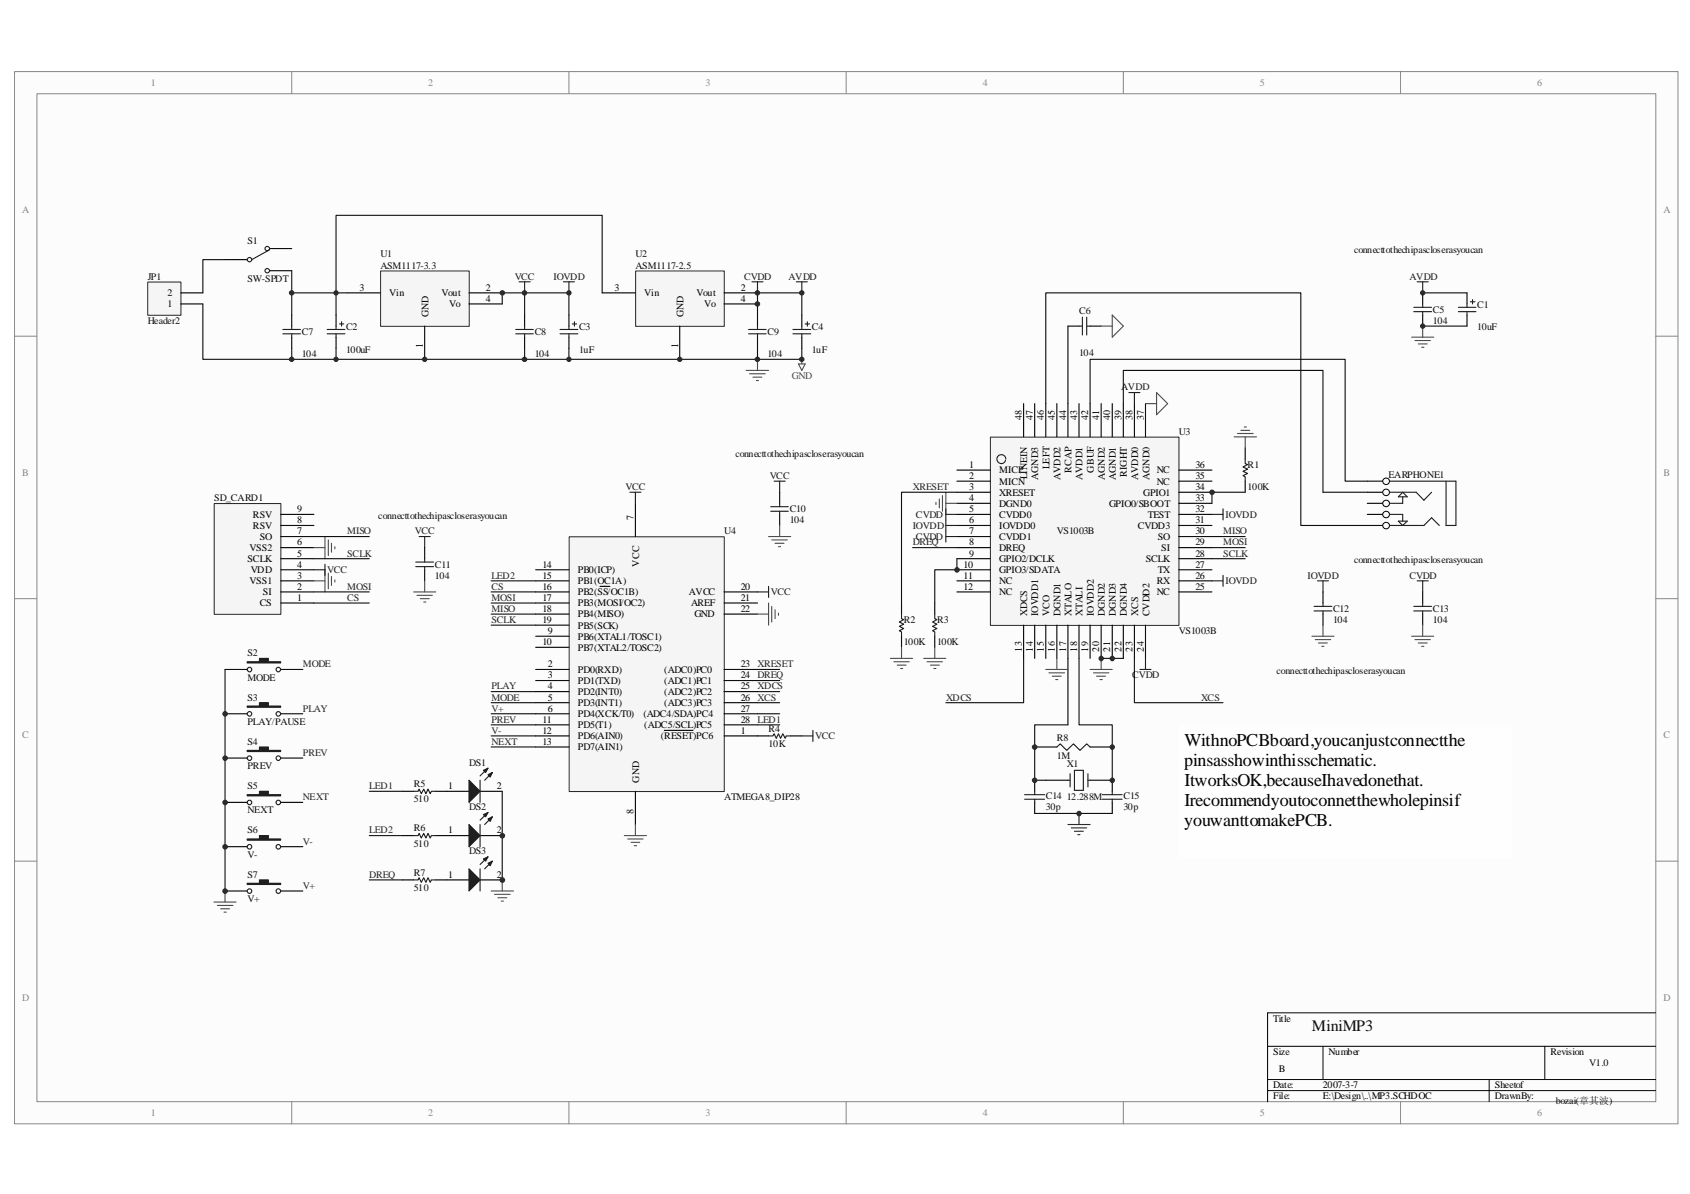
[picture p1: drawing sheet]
# Altium schematic sheet MP3.SCHDOC
size B

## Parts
C1  value 10uF  [RB7.6-15]  (hidden comment: Cap Pol1)
C2  value 100uF  [RB7.6-15]  (hidden comment: Cap Pol1)
C3  value 1uF  [RB7.6-15]  (hidden comment: Cap Pol1)
C4  value 1uF  [RB7.6-15]  (hidden comment: Cap Pol1)
C5  value 104  [RAD-0.3]  (hidden comment: Cap)
C6  value 104  [RAD-0.3]
C7  value 104  [RAD-0.3]  (hidden comment: Cap)
C8  value 104  [RAD-0.3]  (hidden comment: Cap)
C9  value 104  [RAD-0.3]  (hidden comment: Cap)
C10  value 104  [RAD-0.3]  (hidden comment: Cap)
C11  value 104  [RAD-0.3]  (hidden comment: Cap)
C12  value 104  [RAD-0.3]  (hidden comment: Cap)
C13  value 104  [RAD-0.3]  (hidden comment: Cap)
C14  30p  [0805]
C15  30p  [0805]
DS1  (no value)  [LED-1]
DS2  (no value)  [LED-1]
DS3  (no value)  [LED-1]
EARPHONE1  (no value)  [EARHOLE]
JP1  Header 2  [HDR1X2]
R1  value 100K  [AXIAL-0.3]  (hidden comment: Res1)
R2  value 100K  [AXIAL-0.3]  (hidden comment: Res1)
R3  value 100K  [AXIAL-0.3]  (hidden comment: Res1)
R4  value 10K  [AXIAL-0.3]  (hidden comment: Res1)
R5  value 510  [AXIAL-0.3]  (hidden comment: Res1)
R6  value 510  [AXIAL-0.3]  (hidden comment: Res1)
R7  value 510  [AXIAL-0.3]  (hidden comment: Res1)
R8  1M  [0805]
S1  SW-SPDT  [SPDT-3]
S2  MODE  [SPST-2]
S3  PLAY/PAUSE  [SPST-2]
S4  PREV  [SPST-2]
S5  NEXT  [SPST-2]
S6  V-  [SPST-2]
S7  V+  [SPST-2]
SD_CARD1  (no value)  [SD_CON]
U1  ASM1117-3.3  [SOT223]
U2  ASM1117-2.5  [SOT223]
U3  VS1003B  [LQFP48]
U4  ATMEGA8_DIP28  [DIP-28]
X1  12.288M  [CRYSTAL]

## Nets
AVDD: C1.1 C4.1 C5.2 C9.2 C13.2 U2.2(Vout) U2.4(Vo) U3.5(CVDD0) U3.7(CVDD1) U3.24(CVDD2) U3.38(AVDD0)  [also labelled CVDD]
GND: C1.2 C2.2 C3.2 C4.2 C5.1 C6.1 C7.1 C8.1 C9.1 C10.1 C11.1 C12.1 C13.1 C14.2 C15.2 DS1.2(K) DS2.2(K) DS3.2(K) JP1.1 R1.2 R2.1 R3.1 S2.1 S3.1 S4.1 S5.1 S6.1 S7.1 SD_CARD1.3(VSS1) SD_CARD1.6(VSS2) U1.1(GND) U2.1(GND) U3.4(DGND0) U3.16(DGND1) U3.20(DGND2) U3.21(DGND3) U3.22(DGND4) U3.37(AGND0) U4.8(GND) U4.22(GND)
IOVDD: C3.1 C8.2 C10.2 C11.2 C12.2 R4.1 SD_CARD1.4(VDD) U1.2(Vout) U1.4(Vo) U3.6(IOVDD0) U3.26(RX) U3.32(TEST) U4.7(VCC) U4.20(AVCC)  [also labelled VCC]
CS: SD_CARD1.1(CS) U4.16(PB2_(~{SS}/OC1B))
DREQ: R7.2 U3.8(DREQ) U4.24((ADC1)_PC1)
LED1: R5.2 U4.28((ADC5/SCL)_PC5)
LED2: R6.2 U4.15(PB1_(OC1A))
MISO: SD_CARD1.7(SO) U3.30(SO) U4.18(PB4_(MISO))
MODE: S2.2 U4.5(PD3_(INT1))
MOSI: SD_CARD1.2(SI) U3.29(SI) U4.17(PB3_(MOSI/OC2))
NEXT: S5.2 U4.13(PD7_(AIN1))
PLAY: S3.2 U4.4(PD2_(INT0))
PREV: S4.2 U4.11(PD5_(T1))
SCLK: SD_CARD1.5(SCLK) U3.28(SCLK) U4.19(PB5_(SCK))
V+: S7.2 U4.6(PD4_(XCK/T0))
V-: S6.2 U4.12(PD6_(AIN0))
XCS: U3.23(XCS) U4.26((ADC3)_PC3)
XDCS: U3.13(XDCS) U4.25((ADC2)_PC2)
XRESET: R2.2 U3.3(XRESET) U4.23((ADC0)_PC0)
NetC2_1: C2.1 C7.2 S1.3(NO) U1.3(Vin) U2.3(Vin)
NetC6_2: C6.2 U3.44(RCAP)
NetC14_1: C14.1 R8.1 U3.17(XTALO) X1.2
NetC15_1: C15.1 R8.2 U3.18(XTALI) X1.1
NetDS1_1: DS1.1(A) R5.1
NetDS2_1: DS2.1(A) R6.1
NetDS3_1: DS3.1(A) R7.1
NetEARPHONE1_1: EARPHONE1.1(A) U3.46(LEFT)
NetEARPHONE1_4: EARPHONE1.4(D) U3.39(RIGHT)
NetEARPHONE1_5: EARPHONE1.5(E) U3.42(GBUF)
NetJP1_2: JP1.2 S1.1(COMMON)
NetR1_1: R1.1 U3.33(GPIO0/SBOOT) U3.34(GPIO1)
NetR3_2: R3.2 U3.9(GPIO2/DCLK) U3.10(GPIO3/SDATA)
NetR4_2: R4.2 U4.1((~{RESET})_PC6)

Not connected (* = marked no-connect by the designer): EARPHONE1 2(B) 3(C); S1 2(NC); SD_CARD1 8(RSV) 9(RSV); U3 1(MICP) 2(MICN) 11(NC) 12(NC) 14(IOVDD1) 15(VCO) 19(IOVDD2) 25(NC) 27(TX) 31(CVDD3) 35(NC) 36(NC) 40(AGND1) 41(AGND2) 43(AVDD1) 45(AVDD2) 47(AGND3) 48(LINEIN); U4 2(PD0_(RXD)) 3(PD1_(TXD)) 9(PB6_(XTAL1/TOSC1)) 10(PB7_(XTAL2/TOSC2)) 14(PB0_(ICP)) 21(AREF) 27((ADC4/SDA)_PC4)

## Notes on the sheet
- connect to the chip as closer as you can
- (near U4) connect to the chip as closer as you can
- With no PCB board, you can just connect the pins as show in this schematic.
  It works OK, because I have done that.
  I recommend you to connet the whole pins if you want to make PCB.
- MiniMP3
- V1.0
- bozai(章其波)
